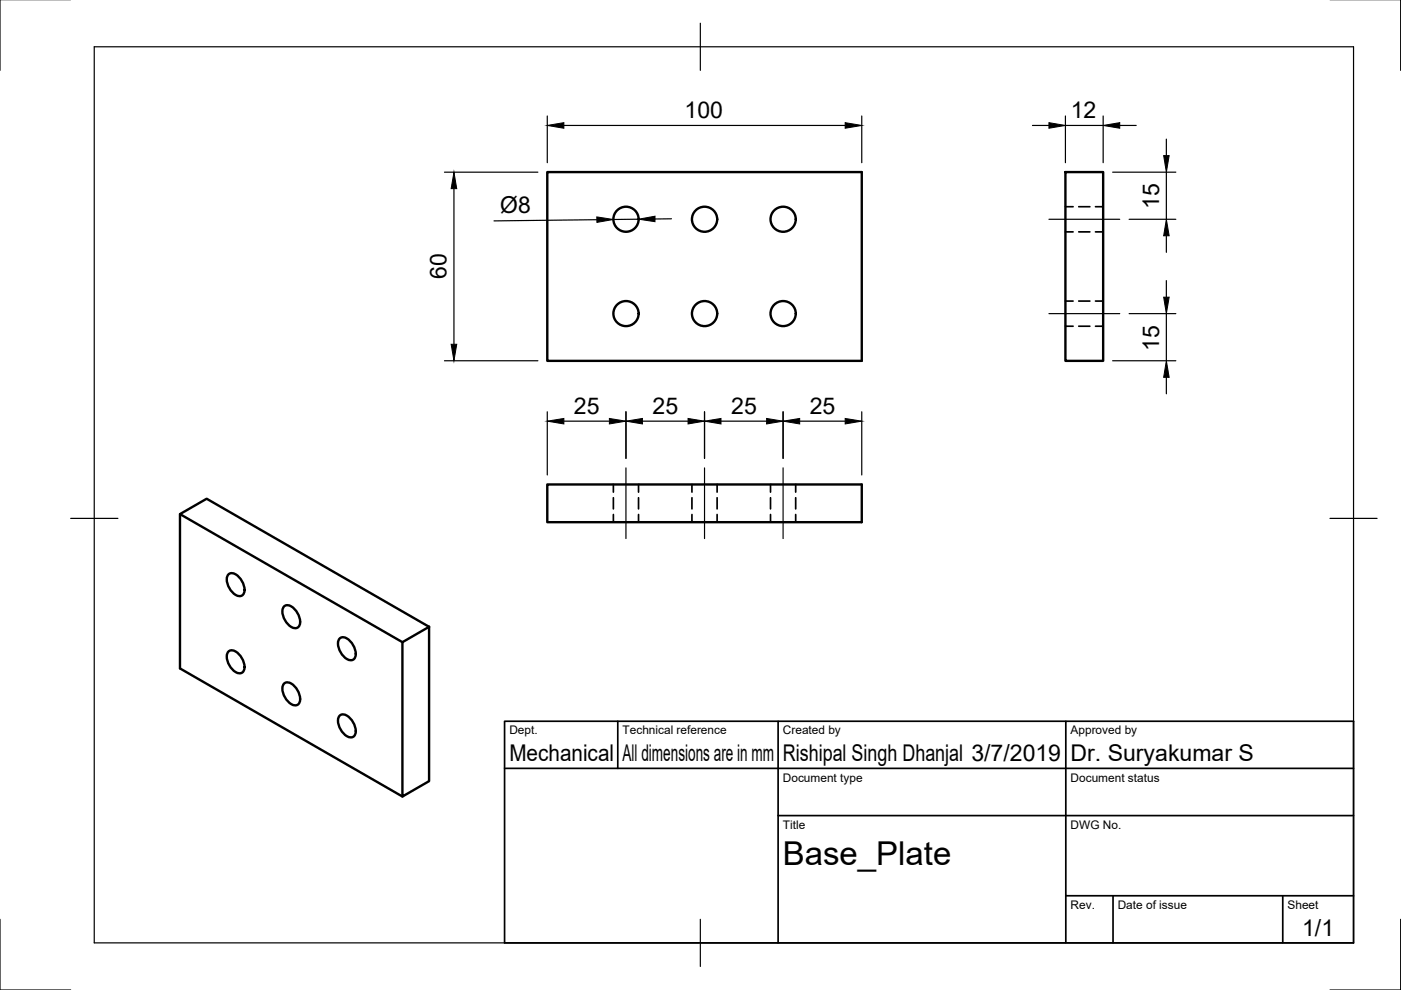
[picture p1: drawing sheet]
<svg xmlns="http://www.w3.org/2000/svg" width="297mm" height="210mm" viewBox="0 0 297 210" stroke-linecap="round" stroke-linejoin="round" font-family="sans-serif">
<!-- layer: Visible -->
<g fill="none" stroke="#000" stroke-width=".51">
<path d="M116 36.5h66.7v40h-66.7zM225.9 36.5h8v40h-8zM38.2 109l47.1 27.2M116 102.7h66.7v8h-66.7zM48.3 138.3a1.6 1.6 0 0 1 2.5 .5l.6 1a2.27 2.27 0 0 1-.1 2.8 2.25 2.25 0 0 1-2.5-1.3l-.3-.5a2.87 2.87 0 0 1-.2-2.5zM48.3 121.9a1.6 1.6 0 0 1 2.5 .6l.6 .9a2.27 2.27 0 0 1-.1 2.9 2.25 2.25 0 0 1-2.5-1.3l-.3-.5a2.87 2.87 0 0 1-.2-2.6zM60.1 128.7a1.6 1.6 0 0 1 2.5 .6l.6 .9a2.27 2.27 0 0 1-.1 2.9 2.25 2.25 0 0 1-2.5-1.3l-.3-.5a2.87 2.87 0 0 1-.2-2.6zM71.9 135.5a1.6 1.6 0 0 1 2.5 .6l.6 .9a2.27 2.27 0 0 1-.1 2.9 2.25 2.25 0 0 1-2.5-1.3l-.3-.5a2.87 2.87 0 0 1-.2-2.6zM85.3 136.2l5.7-3.3v32.7l-5.7 3.3zM91 132.9l-47.2-27.2-5.6 3.3v32.7l47.1 27.2M60.1 145.1a1.6 1.6 0 0 1 2.5 .5l.6 1a2.27 2.27 0 0 1-.1 2.8 2.25 2.25 0 0 1-2.5-1.3l-.3-.5a2.87 2.87 0 0 1-.2-2.5zM71.9 151.9a1.6 1.6 0 0 1 2.5 .5l.6 1a2.27 2.27 0 0 1-.1 2.8 2.25 2.25 0 0 1-2.5-1.3l-.3-.5a2.87 2.87 0 0 1-.2-2.5z"/>
<circle cx="132.7" cy="46.5" r="2.67"/>
<circle cx="149.4" cy="46.5" r="2.67"/>
<circle cx="166.1" cy="46.5" r="2.67"/>
<circle cx="132.7" cy="66.5" r="2.67"/>
<circle cx="149.4" cy="66.5" r="2.67"/>
<circle cx="166.1" cy="66.5" r="2.67"/>
</g>
<!-- layer: Hidden -->
<g fill="none" stroke="#000" stroke-width=".36">
<path d="M225.9 49.2h1.6M225.9 43.8h1.6M228.7 49.2h2.4M228.7 43.8h2.4M232.3 49.2h1.6M232.3 43.8h1.6M225.9 69.2h1.6M225.9 63.8h1.6M228.7 69.2h2.4M228.7 63.8h2.4M232.3 69.2h1.6M232.3 63.8h1.6"/>
<path d="M130 102.7v1.6M130 105.5v2.4M130 109.1v1.6M135.4 102.7v1.6M135.4 105.5v2.4M135.4 109.1v1.6M146.7 102.7v1.6M146.7 105.5v2.4M146.7 109.1v1.6M152 102.7v1.6M152 105.5v2.4M152 109.1v1.6"/>
<path d="M163.4 102.7v1.6M163.4 105.5v2.4M163.4 109.1v1.6M168.7 102.7v1.6M168.7 105.5v2.4M168.7 109.1v1.6"/>
</g>
<!-- layer: Border -->
<path d="M0 -.1v15M297 -.1v15M20 9.9h267v190h-267zM148.5 4.9v10M15 109.9h10M282 109.9h10M0 194.9v15h15M148.5 194.9v10M297 194.9v15h-15" fill="none" stroke="#000" stroke-width=".25"/>
<!-- layer: TitleBlock -->
<path d="M107 152.9h180v47h-180zM131 152.9v10M165 152.9v47M226 152.9v47M107 162.9h180M165 172.9h122M226 189.9h61M236 189.9v10M272 189.9v10" fill="none" stroke="#000" stroke-width=".36"/>
<!-- layer: Dimensions -->
<g fill="none" stroke="#000" stroke-width=".25">
<path d="M94.2 36.5h19.8M96.2 40v33M116 24.6v9.9M119.5 26.6h59.7M182.7 24.6v9.9M218.9 26.6h3.5M225.9 26.6h8M225.9 24.6v9.9M233.9 24.6v9.9M235.9 36.5h13.4M237.4 26.6h3.5M247.3 29.5v3.5"/>
<path d="M247.3 36.5v10M126.5 46.6l-21.8 .2M135.4 46.5h-5.4M142.4 46.4h-3.5M239.4 46.5h9.9M247.3 50v3.5M247.3 59.5v3.5M94.2 76.5h19.8M235.9 76.5h13.4M239.4 66.5h9.9M247.3 66.5v10M116 87.3v13.4"/>
<path d="M119.5 89.3h9.7M132.7 87.3v9.9M136.2 89.3h9.7M149.4 87.3v9.9M152.9 89.3h9.6M166 87.3v9.9M169.5 89.3h9.7M182.7 87.3v13.4M247.3 80v3.5"/>
</g>
<g fill="#000" stroke="#000" stroke-width=".21">
<path d="M96.2 36.5l.6 3.5h-1.1zM116 26.6l3.5-.6v1.2zM179.2 26l3.5 .6-3.5 .6zM222.4 26l3.5 .6-3.5 .6zM233.9 26.6l3.5-.6v1.2zM246.7 33h1.2l-.6 3.5zM126.5 46l3.5 .5-3.4 .7zM135.4 46.5l3.5-.7v1.2zM247.3 46.5l.6 3.5h-1.2zM95.7 73h1.1l-.6 3.5zM246.7 63h1.2l-.6 3.5zM116 89.3l3.5-.6v1.2z"/>
<path d="M129.2 88.7l3.5 .6-3.5 .6zM132.7 89.3l3.5-.6v1.2zM145.9 88.7l3.5 .6-3.5 .6zM149.4 89.3l3.5-.6v1.2zM162.5 88.7l3.5 .6-3.5 .6zM166 89.3l3.5-.6v1.2zM179.2 88.7l3.5 .6-3.5 .6zM247.3 76.5l.6 3.5h-1.2z"/>
</g>
<!-- layer: Center Lines -->
<path d="M222.4 46.5h15M222.4 66.5h15M132.7 99.2v15M149.4 99.2v15M166 99.2v15" fill="none" stroke="#000" stroke-width=".25"/>
<text font-size="7" x="166" y="183.4">Base_Plate</text>
<g font-size="4.9">
<text x="145.1" y="25">100</text>
<text x="227" y="25.1">12</text>
<text x="106" y="45.2" transform="rotate(-1 106 45.2)">Ø8</text>
<text x="245.7" y="44.4" transform="rotate(-90 245.7 44.4)">15</text>
<text x="94.7" y="59.2" transform="rotate(-90 94.7 59.2)">60</text>
<text x="245.7" y="74.4" transform="rotate(-90 245.7 74.4)">15</text>
<text x="121.7" y="87.7">25</text>
<text x="138.3" y="87.7">25</text>
<text x="155" y="87.7">25</text>
<text x="171.7" y="87.7">25</text>
<text x="108" y="161.4">Mechanical</text>
<text x="132" y="161.4">All dimensions are in mm</text>
<text x="166" y="161.4">Rishipal Singh Dhanjal 3/7/2019</text>
<text x="227" y="161.4">Dr. Suryakumar S</text>
<text x="276.1" y="198.6">1/1</text>
</g>
<g font-size="2.5">
<text x="108" y="155.7">Dept.</text>
<text x="132" y="155.7">Technical reference</text>
<text x="166" y="155.7">Created by</text>
<text x="227" y="155.7">Approved by</text>
<text x="166" y="165.7">Document type</text>
<text x="227" y="165.7">Document status</text>
<text x="166" y="175.7">Title</text>
<text x="227" y="175.7">DWG No.</text>
<text x="227" y="192.7">Rev.</text>
<text x="237" y="192.7">Date of issue</text>
<text x="273" y="192.7">Sheet</text>
</g>
</svg>
